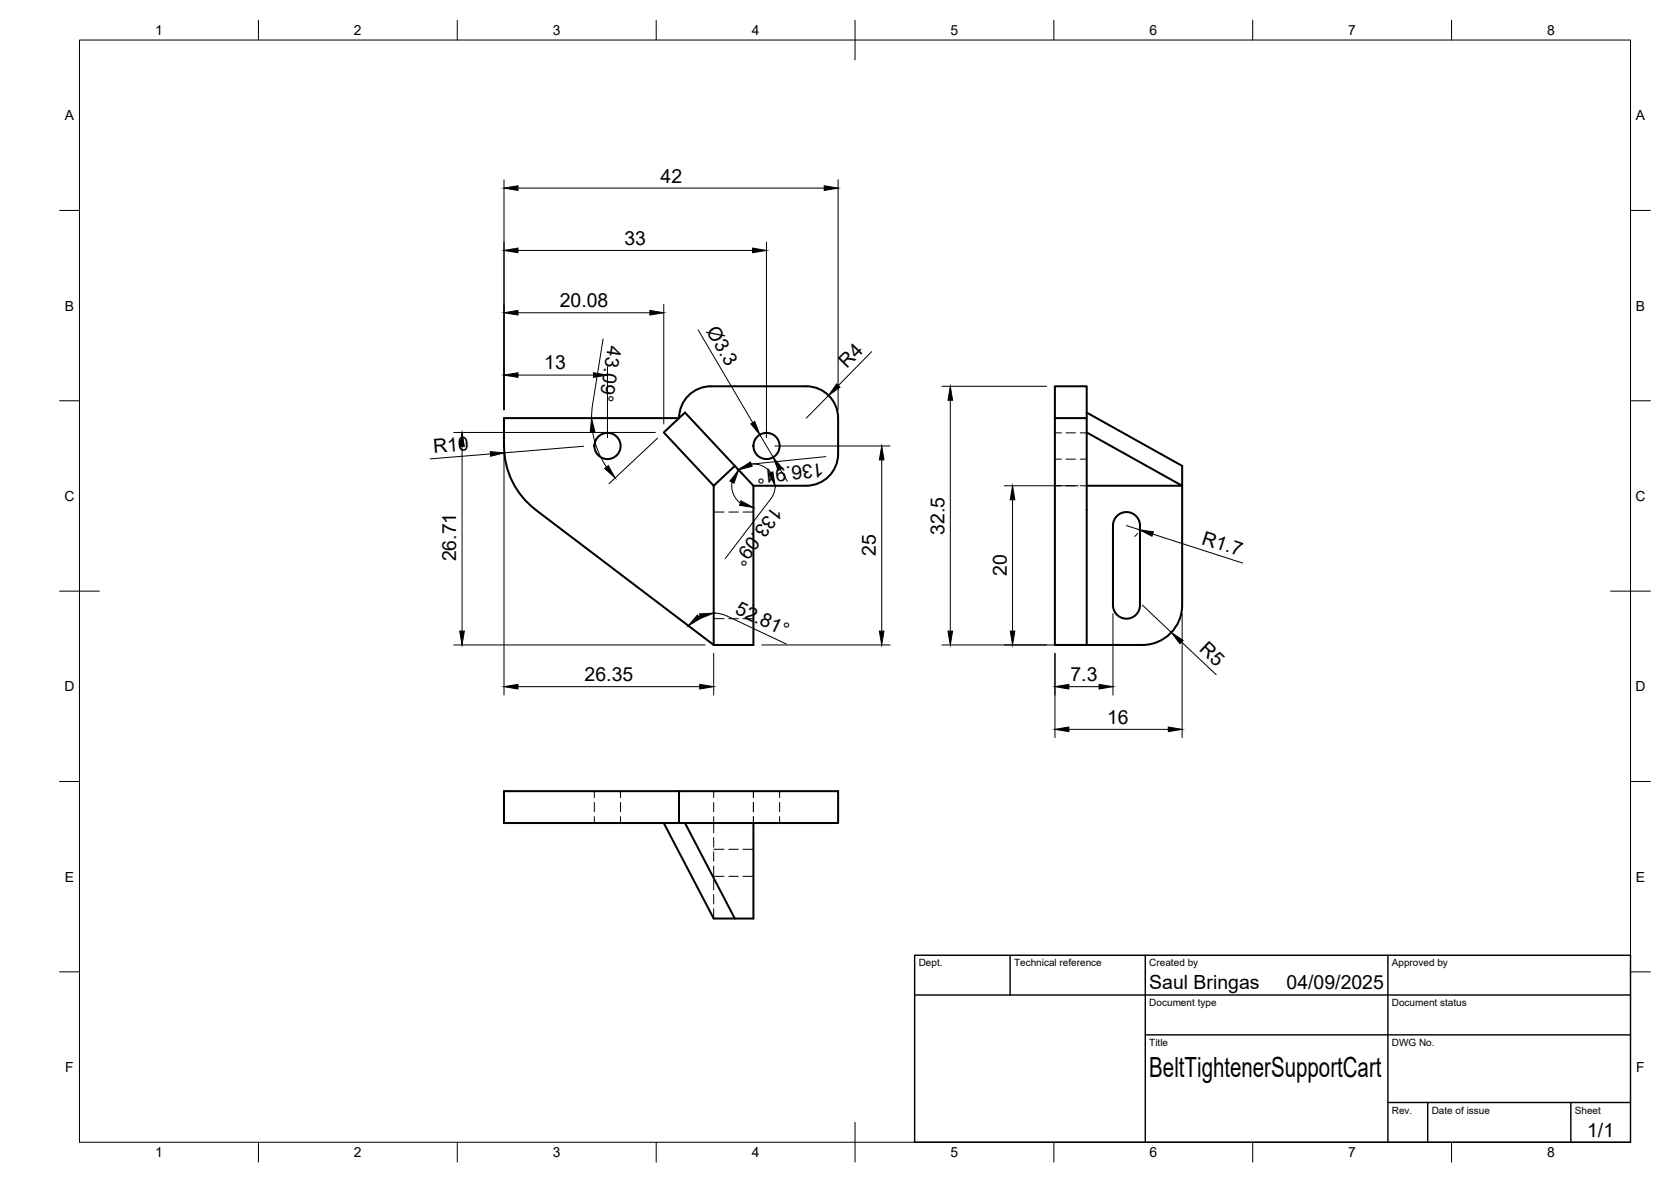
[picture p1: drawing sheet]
<svg xmlns="http://www.w3.org/2000/svg" width="420mm" height="297mm" viewBox="0 0 420 297" stroke-linecap="round" stroke-linejoin="round" font-family="sans-serif">
<!-- layer: Visible -->
<g fill="none" stroke="#000" stroke-width=".51">
<path d="M170.7 105.1h-44v7a20 20 0 0 0 8 16M170.7 105.1l-3.8 3.6 12.6 13.4M170.7 105.1l1.5-1.4 12.6 13.4M170.8 105.1a8 8 0 0 1 7.9-8h24a8 8 0 0 1 8 8M210.7 105.1v9a8 8 0 0 1-8 8h-13.3M265.2 105.1v-8h8v8M265.2 105.1h8v57h-8zM273.2 103.7l24 13.4v5l-24-13.4M134.6 128.1l44.9 34M179.5 122.1l5.3-5 4.6 5v40h-9.9zM273.2 122.1h24v30a10 10 0 0 1-10 10M280.8 129.7a3.4 3.4 0 0 1 3.7-.8 3.4 3.4 0 0 1 2.1 3.2v20a3.4 3.4 0 0 1-3.4 3.4 3.4 3.4 0 0 1-3.4-3.4v-20a3.4 3.4 0 0 1 1-2.4z"/>
<path d="M273.2 162.1h14M170.7 198.8h40v8h-40zM170.7 198.8h-44v8h44M166.9 206.8l12.6 24h9.9v-24M172.2 206.8l12.6 24"/>
<circle cx="152.7" cy="112.1" r="3.3"/>
<circle cx="192.7" cy="112.1" r="3.3"/>
</g>
<!-- layer: Hidden -->
<g fill="none" stroke="#000" stroke-width=".25">
<path d="M265.2 108.8h1.7M265.2 115.4h1.7M268.1 108.8h2.3M268.1 115.4h2.3M271.6 108.8h1.6M271.6 115.4h1.6M179.5 128.7h2.6M183.3 128.7h2.3M186.8 128.7h2.6M265.2 122.1h1.7M268.1 122.1h2.3M271.6 122.1h1.6"/>
<path d="M179.5 155.5h2.6M183.3 155.5h2.3M186.8 155.5h2.6M149.4 198.8v1.7M156 198.8v1.7M179.5 198.8v1.7M189.4 198.8v1.7M196 198.8v1.7M149.4 201.6v2.4M149.4 205.2v1.6M156 201.6v2.4M156 205.2v1.6"/>
<path d="M179.5 201.6v2.4M179.5 205.2v4.1M179.5 210.5v2.4M179.5 214.1v2.3M179.5 217.6v2.4M179.5 213.4h2.6M183.3 213.4h2.3M186.8 213.4h2.6M189.4 201.6v2.4M189.4 205.2v1.6M196 201.6v2.4M196 205.2v1.6"/>
<path d="M179.5 221.2v2.4M179.5 224.8v2.4M179.5 228.4v2.4M179.5 220.2h2.6M183.3 220.2h2.3M186.8 220.2h2.6"/>
</g>
<!-- layer: BORDER -->
<g fill="none" stroke="#000" stroke-width=".25">
<path d="M20 10.1h390v276.9h-390zM65 5.1v5M115 5.1v5M165 5.1v5M215 5.1v10M265 5.1v5M315 5.1v5M365 5.1v5M15 52.9h5M410 52.9h5M15 100.7h5M410 100.7h5"/>
<path d="M15 148.6h10M405 148.6h10M15 196.4h5M410 196.4h5M15 244.2h5M410 244.2h5M65 287v5M115 287v5M165 287v5M215 282.1v9.9M265 287v5M315 287v5"/>
<path d="M365 287v5"/>
</g>
<!-- layer: TITLEBLOCK -->
<path d="M230 240.1h180v46.9h-180zM230 250h180M254 240.1v9.9M288 240.1v46.9M349 240.1v46.9M288 260.1h122M349 277.1h61M359 277.1v9.9M395 277.1v9.9" fill="none" stroke="#000" stroke-width=".36"/>
<!-- layer: FD_Dimensions -->
<g fill="none" stroke="#000" stroke-width=".25">
<path d="M126.7 45.2v57.8M130.2 47.3h77M210.7 45.2v57.8M130.2 62.9h59M130.2 78.6h33.2M166.9 76.5v30.1M192.7 60.8v49.2M130.2 94.3h19M151.6 85.2l-2.7 17-.2 2.9M152.7 92.2v17.8M175.5 82.9l13.8 23.3M208.3 99.4l-5.6 5.7"/>
<path d="M219.2 88.4l-8.4 8.5M236.8 97.1h26.3M114.1 108.7h50.7M116.2 112.2v46.4M123.3 114.1l-15.2 1.2M126.7 114.2v60.5M146.7 112.1l-19.9 1.7M149 108.6a22 22 0 0 0 3.5 8.8M165.4 110.1l-12.3 11.4M188.9 116.6a5.5 5.5 0 0 1 4.9 2.1M188.9 116.6l-1.7 .5-1.5 1M191.1 109.2l3.3 5.7"/>
<path d="M194.8 112.1h29M196.2 117.9l1.8 3.1M207.6 114.8l-18.7 1.8M221.7 115.6v43M239 100.6v58M184.1 121.2a5.5 5.5 0 0 0 2 5.2M194.9 122.1l-.3 1.7-.8 1.6-11.4 15M252.5 122.1h18.6M254.6 125.6v33M283.3 132.1l3.2 1M286 134l-.7 .8M289.8 134.2l22.7 7.3"/>
<path d="M176.1 154.8l-.3 .2M179.5 154.1l1.1 .1 1.7 .4 15.4 7.3M279.8 154.2v20.5M287.3 152.1l7.2 6.8M297.2 154.2v31.2M114.1 162.1h63.2M130.2 172.6h45.7M179.5 164.2v10.5M191.5 162.1h32.3M236.8 162.1h34.3M265.3 164.2v21.2M268.8 172.6h7.6"/>
<path d="M297.1 161.3l8.7 8.3M268.8 183.3h25"/>
</g>
<g fill="#000" stroke="#000" stroke-width=".25">
<path d="M126.7 47.3l3.5-.6v1.2zM207.2 46.7l3.5 .6-3.5 .6zM126.7 62.9l3.5-.6v1.2zM126.7 78.6l3.5-.6v1.2zM163.4 78l3.5 .6-3.5 .6zM189.2 62.3l3.5 .6-3.5 .6zM126.7 94.3l3.5-.6v1.1zM149.2 93.7l3.5 .6-3.5 .5zM210.4 96.5l.8 .8-2.9 2.1zM116.2 108.7l.6 3.5h-1.2zM123.3 113.5l3.5 .3-3.4 .9zM148.7 105.1l.9 3.4-1.2 .1z"/>
<path d="M152 117.7l1-.7 1.7 3.1zM185.7 118.1l3-2 .4 1.1zM188.8 106.5l1-.6 1.3 3.3zM193.2 118.9l1.1-.3 .6 3.5zM194.4 114.9l2.3 2.8-1 .5zM221.7 112.1l.6 3.5h-1.2zM239 97.1l.5 3.5h-1.1zM185.7 118.1l-1.1 3.3-1.1-.5zM186.3 125.9l3.1 1.6-3.5-.5zM254.6 122.1l.6 3.5h-1.2zM286.5 133.1l3.5 .6-.4 1.1zM115.6 158.6h1.2l-.6 3.5z"/>
<path d="M175.9 154.3l3.6-.2-3.4 1.3zM175.4 154.5l.7 .9-3 1.8zM221.1 158.6h1.2l-.6 3.5zM238.4 158.6h1.1l-.5 3.5zM254 158.6h1.2l-.6 3.5zM126.7 172.6l3.5-.6v1.2zM175.9 172l3.6 .6-3.6 .6zM265.3 172.6l3.5-.6v1.2zM276.4 172l3.4 .6-3.4 .6zM294.5 158.9l3 2-.8 .9zM265.3 183.3l3.5-.6v1.2zM293.8 182.7l3.4 .6-3.4 .6z"/>
</g>
<text font-size="7" x="289" y="270.6">BeltTightenerSupportCart</text>
<g font-size="4.9">
<text x="166.1" y="45.9">42</text>
<text x="157" y="61.5">33</text>
<text x="140.7" y="77.1">20.08</text>
<text x="177.5" y="83.1" transform="rotate(60 177.5 83.1)">Ø3.3</text>
<text x="152.9" y="86.7" transform="rotate(99 152.9 86.7)">43.09°</text>
<text x="136.9" y="92.8">13</text>
<text x="213" y="92.7" transform="rotate(-45 213 92.7)">R4</text>
<text x="109.1" y="113.8" transform="rotate(-5 109.1 113.8)">R10</text>
<text x="206.9" y="116.3" transform="rotate(174 206.9 116.3)">136.91°</text>
<text x="194.4" y="127" transform="rotate(127 194.4 127)">133.09°</text>
<text x="237.5" y="134.4" transform="rotate(-90 237.5 134.4)">32.5</text>
<text x="302" y="136.7" transform="rotate(18 302 136.7)">R1.7</text>
<text x="114.7" y="141.1" transform="rotate(-90 114.7 141.1)">26.71</text>
<text x="220.2" y="139.8" transform="rotate(-90 220.2 139.8)">25</text>
<text x="253.2" y="144.7" transform="rotate(-90 253.2 144.7)">20</text>
<text x="184.6" y="154" transform="rotate(25 184.6 154)">52.81°</text>
<text x="301.4" y="163.4" transform="rotate(43 301.4 163.4)">R5</text>
<text x="147" y="171.1">26.35</text>
<text x="269.2" y="171.1">7.3</text>
<text x="278.4" y="181.8">16</text>
<text x="289" y="248.5">Saul Bringas</text>
<text x="323.5" y="248.5">04/09/2025</text>
<text x="399.1" y="285.7">1/1</text>
</g>
<g font-size="3.5">
<text x="39" y="8.8">1</text>
<text x="89" y="8.8">2</text>
<text x="139" y="8.8">3</text>
<text x="189" y="8.8">4</text>
<text x="239" y="8.8">5</text>
<text x="289" y="8.8">6</text>
<text x="339" y="8.8">7</text>
<text x="389" y="8.8">8</text>
<text x="16.3" y="30.2">A</text>
<text x="411.3" y="30.2">A</text>
<text x="16.3" y="78">B</text>
<text x="411.3" y="78">B</text>
<text x="16.2" y="125.9">C</text>
<text x="411.2" y="125.9">C</text>
<text x="16.2" y="173.7">D</text>
<text x="411.2" y="173.7">D</text>
<text x="16.3" y="221.6">E</text>
<text x="411.3" y="221.6">E</text>
<text x="16.4" y="269.4">F</text>
<text x="411.4" y="269.4">F</text>
<text x="39" y="290.8">1</text>
<text x="89" y="290.8">2</text>
<text x="139" y="290.8">3</text>
<text x="189" y="290.8">4</text>
<text x="239" y="290.8">5</text>
<text x="289" y="290.8">6</text>
<text x="339" y="290.8">7</text>
<text x="389" y="290.8">8</text>
</g>
<g font-size="2.5">
<text x="231" y="242.9">Dept.</text>
<text x="255" y="242.9">Technical reference</text>
<text x="289" y="242.9">Created by</text>
<text x="350" y="242.9">Approved by</text>
<text x="289" y="252.8">Document type</text>
<text x="350" y="252.8">Document status</text>
<text x="289" y="262.9">Title</text>
<text x="350" y="262.9">DWG No.</text>
<text x="350" y="279.9">Rev.</text>
<text x="360" y="279.9">Date of issue</text>
<text x="396" y="279.9">Sheet</text>
</g>
</svg>
